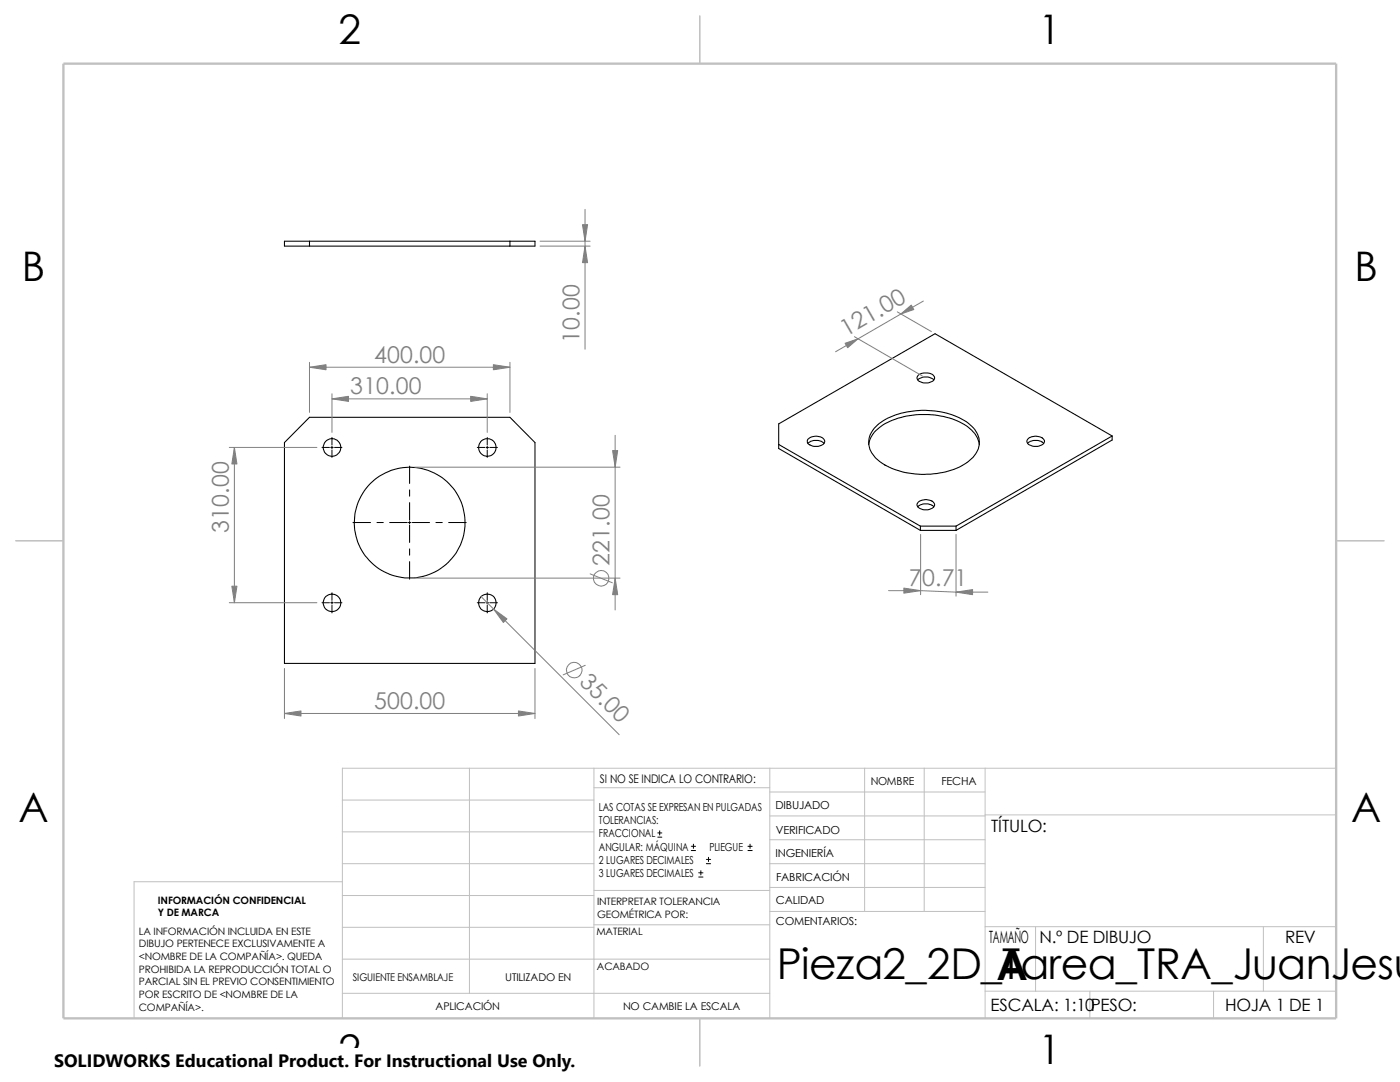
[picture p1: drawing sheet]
<svg xmlns="http://www.w3.org/2000/svg" width="279mm" height="216mm" viewBox="0 0 279 216" stroke-linecap="round" stroke-linejoin="round" font-family="sans-serif">
<g fill="none" stroke="#c0c0c0" stroke-width=".2">
<path d="M68.3 159.6h50.2M93.7 153.3v44.9M118.5 153.3v49.9M118.5 157.2h35.1M153.6 153.3v49.9M153.6 158h43M172.6 153.3v28.6M184.4 153.3v28.6M196.6 153.3v49.9M266.7 153.3h-198.4v49.9M68.3 178.7h50.2M68.3 172.3h50.2"/>
<path d="M68.3 166h50.2M68.3 175.9h-41.5v27.3M118.5 177.7h35.1M153.6 167.6h43M153.6 162.8h43M153.6 172.3h43M153.6 177.1h43M196.6 162.6h70.1M68.3 198.2h85.3M68.3 191.4h85.3M68.3 185h50.2M118.5 184.5h35.1"/>
<path d="M153.6 181.9h43M196.6 197.8h70.1M196.6 184.9h70.1M206.7 184.9v12.9M217.5 197.8v5.4M242.2 197.8v5.4M252.1 184.9v12.9"/>
</g>
<path d="M139.7 3.2v9.5M3.1 107.9h9.6M266.7 107.9h9.5M139.7 203.2v9.5" fill="none" stroke="#c0c0c0" stroke-width=".21"/>
<path d="M12.7 12.7h254v190.5h-254z" fill="none" stroke="#c0c0c0" stroke-width=".47"/>
<g fill="none" stroke="#000" stroke-width=".21">
<path d="M56.8 48.1h50v1h-50zM61.8 48.1v1M101.8 48.1v1M183.2 75.8a2.42 2.42 0 0 1 3.2 0M183.2 74.9a2.48 2.48 0 0 1 3.2 .2 .87 .87 0 0 1-.8 1.2 2.13 2.13 0 0 1-2.6-.7v-.2zM61.8 83.3h40l5 5v44.1h-50v-44.1zM155.4 88.7l28.3 16.3M161.2 88.5a2.47 2.47 0 0 1 3.3 0M161.3 87.6a2.3 2.3 0 0 1 3.2 .2 1.05 1.05 0 0 1-1.1 1.2 2.19 2.19 0 0 1-2.3-.7v-.5zM173.4 88.7a5.8 5.8 0 0 1 3.8-4.4 17.1 17.1 0 0 1 15.7 .7 5.6 5.6 0 0 1 2.6 3.7M174.5 85.4a13.2 13.2 0 0 1 8.9-3.5 14.5 14.5 0 0 1 10.5 3.1 4.2 4.2 0 0 1-.4 6.9 15.2 15.2 0 0 1-11.5 2.6 11.8 11.8 0 0 1-7.5-3.5 4 4 0 0 1 0-5.6zM205.1 88.5a2.41 2.41 0 0 1 3.2 0"/>
<path d="M205.1 87.6a2.31 2.31 0 0 1 3.3 .2 1.29 1.29 0 0 1-1.6 1.3 1.41 1.41 0 0 1-1.8-1.3zM222 87l-35.4-20.4-31.2 18v4.9l28.3 16.3M222 87l-31.2 18M222 87v.8l-31.2 18M183.2 100.2a2.3 2.3 0 0 1 3.3 .3 1.27 1.27 0 0 1-1.6 1.2 1.43 1.43 0 0 1-1.9-1.2zM183.7 105h7.1M183.7 105.8h7.1M183.7 105v.8M186.4 101.1a2.41 2.41 0 0 0-3.2 0M190.8 105v.8"/>
<circle cx="66.2" cy="89.3" r="1.76"/>
<circle cx="97.3" cy="89.3" r="1.75"/>
<circle cx="81.7" cy="104.3" r="11.1"/>
<circle cx="66.3" cy="120.3" r="1.76"/>
<circle cx="97.3" cy="120.3" r="1.75"/>
</g>
<g fill="none" stroke="#000" stroke-width=".2">
<path d="M64.3 89.3h1.4M66 89.3h.5M66.3 87.3v1.5M66.3 89v.5M66.3 89.8v1.5M66.8 89.3h1.4M81.7 93v3.5M81.7 97.7v1.3M95.2 89.3h1.6M97 89.3h.5M97.2 87.3v1.5M97.2 89v.5"/>
<path d="M97.2 89.8v1.5M97.7 89.3h1.6M66.3 118.3v1.5M70.4 104.3h3.6M75.2 104.3h1.3M77.8 104.3h3.5M81.5 104.3h.5M81.7 100.3v3.5M81.7 104.1v.4M81.7 104.8v3.4M81.7 109.5v1.3M81.7 112.1v3.5"/>
<path d="M82.3 104.3h3.4M87 104.3h1.3M89.5 104.3h3.5M97.2 118.3v1.5M64.3 120.3h1.4M66 120.3h.5M66.3 120.1v.4M66.3 120.8v1.5M66.8 120.3h1.4M95.2 120.3h1.6M97 120.3h.5M97.2 120.1v.4"/>
<path d="M97.2 120.8v1.5M97.7 120.3h1.6M131.3 167h.8M131.3 166.2h.8M131.7 165.8v.8M138 169.7h.8M138 168.9h.8M138.4 168.4v.9M139.4 175h.9M139.4 174.2h.9M139.9 173.7v.9M141 172.3h.8"/>
<path d="M141 171.5h.8M141.4 171.1v.8M149.3 169.7h.8M149.3 168.9h.8M149.7 168.4v.9"/>
</g>
<g fill="none" stroke="#808080" stroke-width=".2">
<path d="M107.8 48.1h10M107.8 49.1h10M116.8 41.8v27.9M61.8 73.3h40M61.8 72.3v10M66.3 78.6v7.7M66.3 79.6h30.9M97.2 78.6v7.7M101.8 72.3v10M170.5 67.2l13.6 7.8M179.1 62.2l6.8 4M184.3 60.1l-17.5 10.1"/>
<path d="M45.8 89.3h17.4M46.8 89.3v31M82.8 93.2h40.9M122.8 86.9v34.8M82.8 115.4h40.9M96 119l27.6 27.6M117.8 114.5l4.4 1.8M177.3 117.9l19.8 .3M183.7 106.6v12.1M190.8 106.6v12.4M45.8 120.3h17.4M56.8 133.4v10"/>
<path d="M106.8 133.4v10M116.8 132.8l-4.4 1.9M56.8 142.4h50"/>
<circle cx="120" cy="115.4" r="1.56"/>
<circle cx="114.6" cy="133.7" r="1.56"/>
</g>
<g fill="#808080" stroke="#808080" stroke-width=".2">
<path d="M116.2 44.8h1.1l-.5 3.3z"/>
<path d="M116.8 49.1l.5 3.3h-1.1z"/>
<path d="M66.3 79.6l3.3-.5v1z"/>
<path d="M93.9 79.1l3.3 .5-3.3 .5z"/>
<path d="M56.8 142.4l3.3-.5v1z"/>
<path d="M103.5 141.9l3.3 .5-3.3 .5z"/>
<path d="M98.5 72.8l3.3 .5-3.3 .5z"/>
<path d="M61.8 73.3l3.3-.5v1z"/>
<path d="M122.8 115.4l.5 3.3h-1z"/>
<path d="M98.5 121.5l2.7 2-.7 .7z"/>
<path d="M122.3 89.9h1l-.5 3.3z"/>
<path d="M46.3 117h1l-.5 3.3z"/>
<path d="M46.8 89.3l.5 3.3h-1z"/>
<path d="M180.4 117.3l3.3 .6-3.3 .5z"/>
<path d="M190.8 118.2l3.3-.6v1.1z"/>
<path d="M168.7 68.5l2.5-.9-2 1.8z"/>
<path d="M179.8 62.7l2.1-1.8 .5 .9z"/>
</g>
<path d="M10.8 209.2h104.1v6.7h-104.1z" fill="#fff"/>
<g font-size="8.5">
<text x="155" y="195.3">Pieza2_2D_Tarea_TRA_JuanJesu</text>
<text x="198.8" y="195.5">A</text>
</g>
<g font-size="8.1">
<text x="67.6" y="8.8">2</text>
<text x="207.3" y="8.8">1</text>
<text x="4.4" y="56.1">B</text>
<text x="270.3" y="56.1">B</text>
<text x="3.7" y="164.1">A</text>
<text x="269.6" y="164.1">A</text>
<text x="67.6" y="212.3">2</text>
<text x="207.3" y="212.3">1</text>
</g>
<g font-size="4.6" fill="#808080">
<text x="115.7" y="68.4" transform="rotate(-90 115.7 68.4)">10.00</text>
<text x="168.8" y="67.2" transform="rotate(-30 168.8 67.2)">121.00</text>
<text x="74.6" y="72.3">400.00</text>
<text x="69.9" y="78.7">310.00</text>
<text x="45.7" y="106.3" transform="rotate(-90 45.7 106.3)">310.00</text>
<text x="121.6" y="112.9" transform="rotate(-90 121.6 112.9)">221.00</text>
<text x="181.4" y="116.9">70.71</text>
<text x="115.5" y="136.4" transform="rotate(45 115.5 136.4)">35.0</text>
<text x="74.6" y="141.4">500.00</text>
</g>
<text font-size="3.6" x="10.8" y="213">SOLIDWORKS Educational Product. For Instructional Use Only.</text>
<g font-size="3.4">
<text x="197.8" y="166">TÍTULO:</text>
<text x="197.4" y="188.1">TAMAÑO</text>
<text x="207.5" y="188.1">N.º DE DIBUJO</text>
<text x="256.5" y="188.2">REV</text>
<text x="197.7" y="201.7">ESCALA: 1:10</text>
<text x="217.7" y="201.8">PESO:</text>
<text x="244.5" y="201.7">HOJA 1 DE 1</text>
</g>
<text font-size="2.4" x="119.7" y="156.2">SI NO SE INDICA LO CONTRARIO:</text>
<g font-size="2.2">
<text x="119.5" y="161.8">LAS COTAS SE EXPRESAN EN PULGADAS</text>
<text x="154.8" y="161.5">DIBUJADO</text>
<text x="173.8" y="156.7">NOMBRE</text>
<text x="187.9" y="156.7">FECHA</text>
<text x="119.5" y="164.4">TOLERANCIAS:</text>
<text x="119.5" y="167.1">FRACCIONAL</text>
<text x="154.8" y="166.3">VERIFICADO</text>
<text x="119.5" y="169.8">ANGULAR: MÁQUINA</text>
<text x="119.5" y="172.4">2 LUGARES DECIMALES</text>
<text x="141.6" y="169.8">PLIEGUE</text>
<text x="154.8" y="171">INGENIERÍA</text>
<text x="119.5" y="175.1">3 LUGARES DECIMALES</text>
<text x="154.9" y="175.7">FABRICACIÓN</text>
<text x="154.9" y="180.5">CALIDAD</text>
<text x="154.9" y="184.7">COMENTARIOS:</text>
</g>
<g font-size="2.1">
<text x="70.4" y="195.7">SIGUIENTE ENSAMBLAJE</text>
<text x="100.8" y="195.7">UTILIZADO EN</text>
<text x="86.9" y="201.5">APLICACIÓN</text>
<text x="124.3" y="201.6">NO CAMBIE LA ESCALA</text>
</g>
<g font-size="2">
<text x="31.5" y="182.8">Y DE MARCA</text>
<text x="31.5" y="180.3">INFORMACIÓN CONFIDENCIAL</text>
<text x="119.2" y="183.1">GEOMÉTRICA POR:</text>
<text x="119.2" y="180.6">INTERPRETAR TOLERANCIA</text>
<text x="27.7" y="191.6">&lt;NOMBRE DE LA COMPAÑÍA&gt;. QUEDA</text>
<text x="27.7" y="189.1">DIBUJO PERTENECE EXCLUSIVAMENTE A</text>
<text x="27.7" y="186.5">LA INFORMACIÓN INCLUIDA EN ESTE</text>
<text x="119" y="186.6">MATERIAL</text>
<text x="27.7" y="196.6">PARCIAL SIN EL PREVIO CONSENTIMIENTO</text>
<text x="27.7" y="194.1">PROHIBIDA LA REPRODUCCIÓN TOTAL O</text>
<text x="119.1" y="193.5">ACABADO</text>
<text x="27.7" y="201.7">COMPAÑÍA&gt;.</text>
<text x="27.7" y="199.1">POR ESCRITO DE &lt;NOMBRE DE LA</text>
</g>
</svg>
